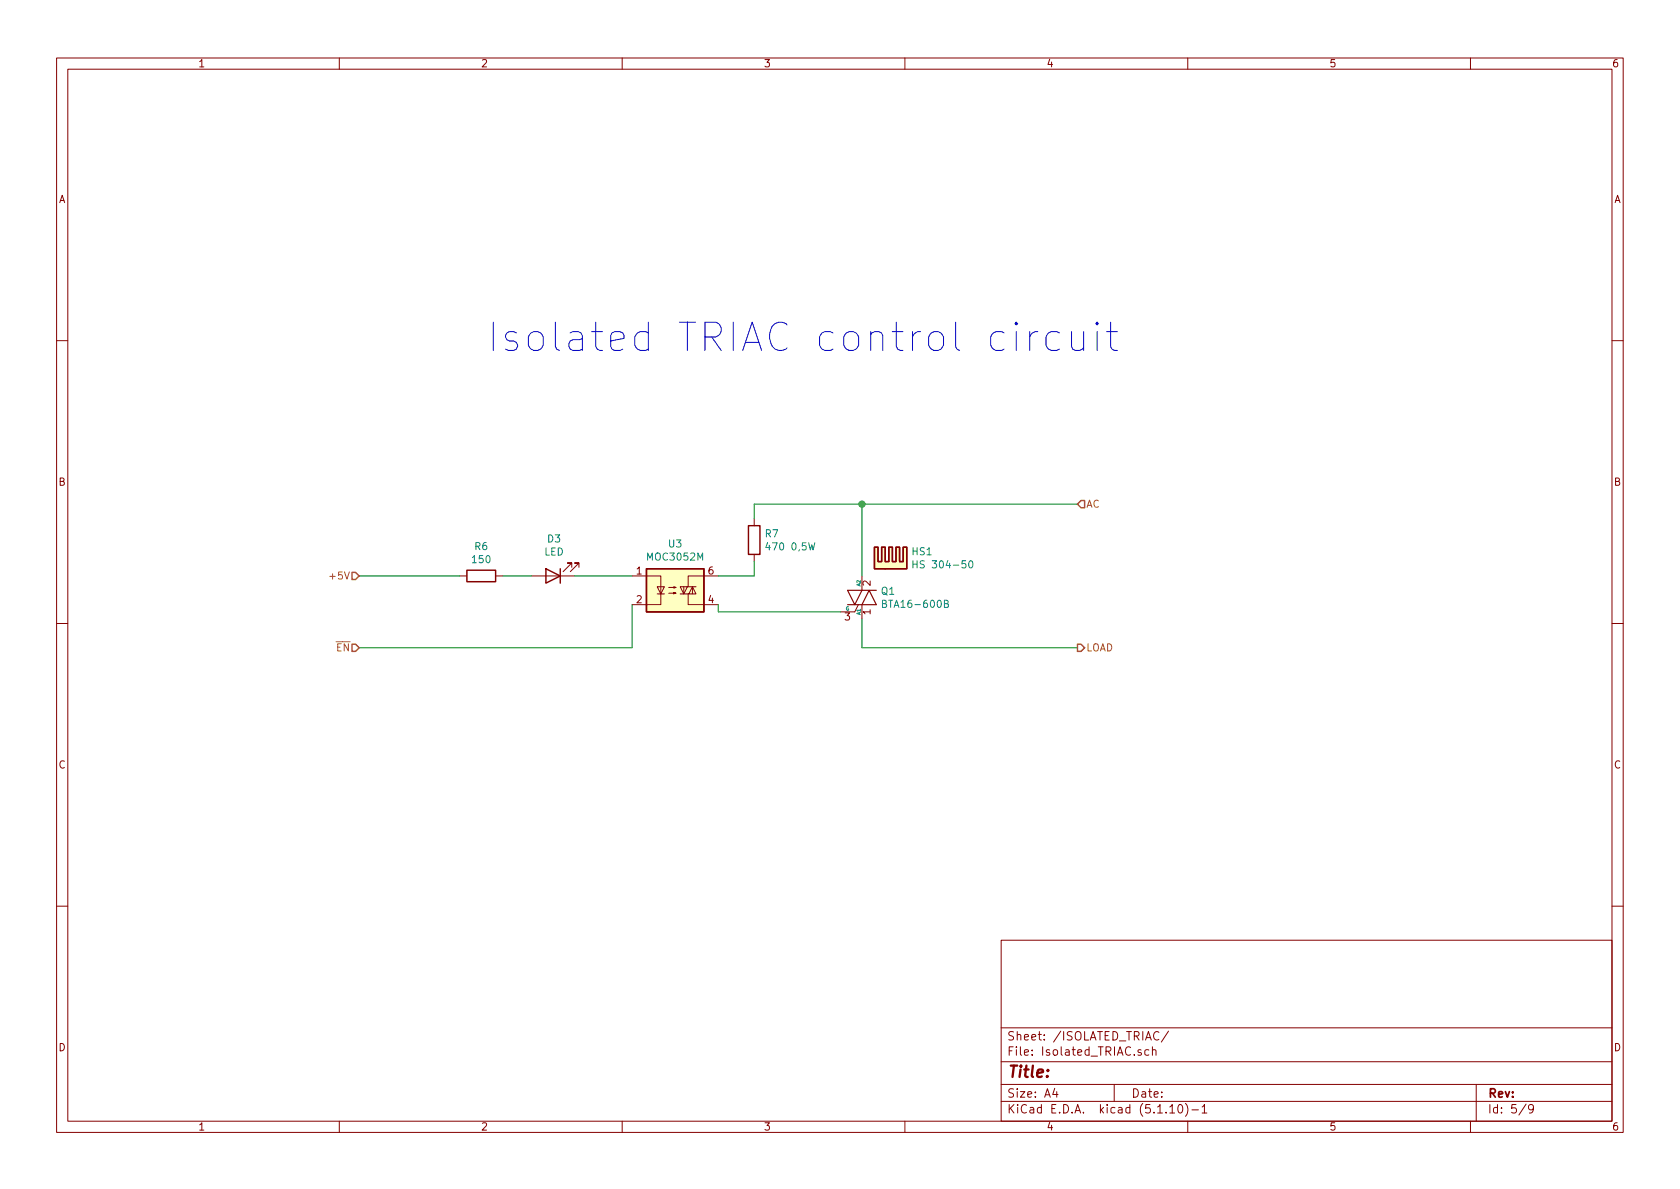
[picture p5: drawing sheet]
EESchema Schematic File Version 4
EELAYER 30 0
EELAYER END
$Descr A4 11693 8268
encoding utf-8
Sheet 5 9
Title ""
Date ""
Rev ""
Comp ""
Comment1 ""
Comment2 ""
Comment3 ""
Comment4 ""
$EndDescr
$Comp
L furnace_230V-rescue:BTA16-600B-Triac_Thyristor Q1
U 1 1
P 6000 4150
F 0 "Q1" H 6129 4196 50  0000 L CNN
F 1 "BTA16-600B" H 6129 4105 50  0000 L CNN
F 2 "furnace_230V:TRIAC" H 6200 4075 50  0001 L CIN
F 3 "https://www.st.com/resource/en/datasheet/bta16.pdf" H 6000 4150 50  0001 L CNN
	1    6000 4150
	1    0    0    -1  
$EndComp
$Comp
L furnace_230V-rescue:MOC3052M-Relay_SolidState U3
U 1 1
P 4700 4100
F 0 "U3" H 4700 4425 50  0000 C CNN
F 1 "MOC3052M" H 4700 4334 50  0000 C CNN
F 2 "Package_DIP:DIP-6_W7.62mm_LongPads" H 4500 3900 50  0001 L CIN
F 3 "https://www.onsemi.com/pub/Collateral/MOC3052M-D.PDF" H 4700 4100 50  0001 L CNN
	1    4700 4100
	1    0    0    -1  
$EndComp
$Comp
L furnace_230V-rescue:R-Device R7
U 1 1
P 5250 3750
F 0 "R7" H 5320 3796 50  0000 L CNN
F 1 "470 0,5W" H 5320 3705 50  0000 L CNN
F 2 "Resistor_THT:R_Axial_DIN0309_L9.0mm_D3.2mm_P12.70mm_Horizontal" V 5180 3750 50  0001 C CNN
F 3 "~" H 5250 3750 50  0001 C CNN
	1    5250 3750
	1    0    0    -1  
$EndComp
$Comp
L furnace_230V-rescue:R-Device R6
U 1 1
P 3350 4000
F 0 "R6" V 3143 4000 50  0000 C CNN
F 1 "150" V 3234 4000 50  0000 C CNN
F 2 "Resistor_SMD:R_0603_1608Metric_Pad1.05x0.95mm_HandSolder" V 3280 4000 50  0001 C CNN
F 3 "~" H 3350 4000 50  0001 C CNN
	1    3350 4000
	0    1    1    0   
$EndComp
$Comp
L furnace_230V-rescue:LED-Device D3
U 1 1
P 3850 4000
F 0 "D3" H 3843 3745 50  0000 C CNN
F 1 "LED" H 3843 3836 50  0000 C CNN
F 2 "LED_SMD:LED_1206_3216Metric_ReverseMount_Hole1.8x2.4mm" H 3850 4000 50  0001 C CNN
F 3 "~" H 3850 4000 50  0001 C CNN
	1    3850 4000
	-1   0    0    1   
$EndComp
Text Notes 7800 2450 2    197  ~ 0
Isolated TRIAC control circuit
Text HLabel 7500 3500 2    50   Input ~ 0
AC
Text HLabel 7500 4500 2    50   Output ~ 0
LOAD
Text HLabel 2500 4000 0    50   Input ~ 0
+5V
Text HLabel 2500 4500 0    50   Input ~ 0
~EN
Wire Wire Line
	2500 4000 3200 4000
Wire Wire Line
	3500 4000 3700 4000
Wire Wire Line
	4000 4000 4400 4000
Wire Wire Line
	4400 4200 4400 4500
Wire Wire Line
	4400 4500 2500 4500
Wire Wire Line
	5000 4200 5000 4250
Wire Wire Line
	5000 4250 5850 4250
Wire Wire Line
	6000 4000 6000 3500
Wire Wire Line
	6000 4300 6000 4500
$Comp
L Mechanical:Heatsink HS1
U 1 1
P 6200 3950
F 0 "HS1" H 6341 4071 50  0000 L CNN
F 1 "HS 304-50" H 6341 3980 50  0000 L CNN
F 2 "furnace_230V:HS_304-50" H 6212 3950 50  0001 C CNN
F 3 "~" H 6212 3950 50  0001 C CNN
	1    6200 3950
	1    0    0    -1  
$EndComp
Wire Wire Line
	5250 3600 5250 3500
Wire Wire Line
	5250 3500 6000 3500
Wire Wire Line
	5250 3900 5250 4000
Wire Wire Line
	5250 4000 5000 4000
Wire Wire Line
	6000 4500 7500 4500
Wire Wire Line
	7500 3500 6000 3500
Connection ~ 6000 3500
$EndSCHEMATC
